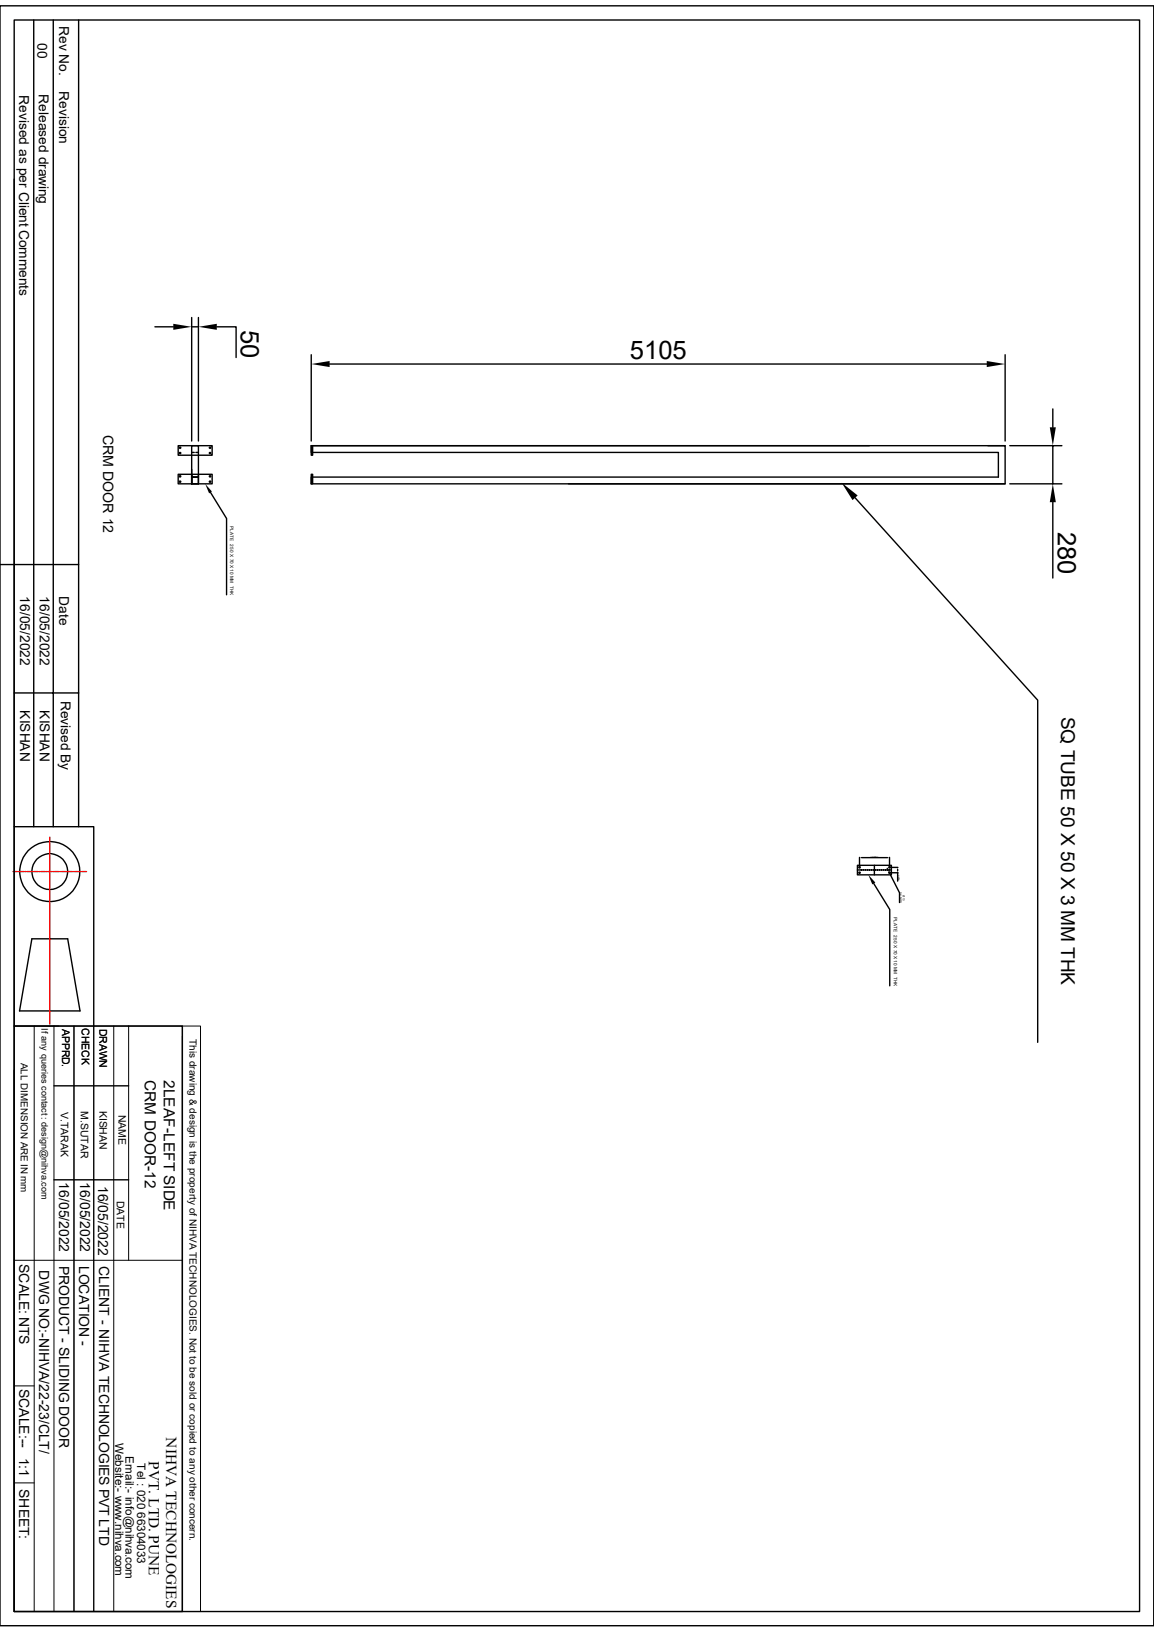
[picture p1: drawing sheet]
<svg xmlns="http://www.w3.org/2000/svg" width="210mm" height="297mm" viewBox="0 0 210 297" stroke-linecap="round" stroke-linejoin="round" font-family="sans-serif">
<g fill="none" stroke="#000" stroke-width=".25">
<path d="M0 1.1h210v294.8h-210zM2.6 3.6h204.8v289.7h-204.8zM6.1 3.6v146.9M9.7 3.6v146.9M14.3 3.6v146.9M2.6 32.6v117.9h14.5v36.2M28.2 59.5h3.3M34.9 57.8v22.5M34.9 59.5h1.2M36.1 57.8v22.5M39.5 59.5h3.5v5.6M56.6 64.6v15.7"/>
<path d="M60 66.3h119.6M182.9 64.6v15.7M191.6 74.4v3.4M32.4 81.1h6.2v1.7h-6.2zM32.4 86.3h6.2v1.8h-6.2zM32.6 81.4h.3v.1l-.1 .1zM32.6 82.4h.3v.1l-.1 .1zM32.6 86.6h.3v.1l-.1 .1zM32.6 87.6h.3v.1l-.1 .1zM34.9 85.4v2.7v-1.8v1.8h1.2v-1.8M34.9 81.1h1.2v7h-1.2zM34.9 82.3h.4"/>
<path d="M35.6 82.3h.5M36.1 86.8h-1.2M38.1 82.4h.3v.1l-.2 .1zM38.1 81.4h.3v.1l-.2 .1zM38.1 87.6h.3v.1l-.2 .1zM38.1 86.6h.3v.1l-.2 .1zM38.3 89.6l2.9 4.8v13.8M56.6 81.1h.3v1.7h-.3zM56.6 86.3h.3v1.8h-.3zM56.9 81.1h126v7h-126.3v-1.3M56.9 82.3h124.8v4.5h-124.8M103.5 88.1h79.4"/>
<path d="M155.6 90.6l33.2 36.8v62.3M158.2 81.1h-101.6v1.2M179.8 81.1h3.1M183.8 81.1h9.5M183.8 88.1h9.5M191.6 81.1v7M191.6 91.4v13.8M0 102.7h14.3M2.6 126.1h11.7M2.6 150.5v36.2M156 157.5h6.2v1.7h-6.2zM156 158.3h.3"/>
<path d="M156.3 157.8h.2v.1l-.1 .1zM156.3 158.7h.2v.2l-.1 .1zM156.4 158.3h.7M156.4 156v1.8M156.8 156.1h4.7M157.1 158.3h.3M157.5 158.3h.3M157.9 158.3h.6M158.6 158.3h.3M159 158.3h.3M159.1 157.5v.2M159.1 157.8v.3"/>
<path d="M159.1 158.2v.3M159.1 158.6v.6M159.4 158.3h.6M160.1 158.3h.3M160.5 158.3h.3M160.9 158.3h.6M161.5 158l.1 .4M161.6 158.3h.3M161.8 158.7h.2v.2l-.1 .1zM161.8 157.8h.2v.1l-.1 .1zM161.8 158.7l.1 .3M161.9 157.9h1.5"/>
<path d="M161.9 158.8h1.5M161.9 156v1.8M162 158.3h.2M162.1 159.3l1.6 3.2v1.8M163.4 158.2v.3M163.4 158.8v1.6M5.8 170.9h6.5l2.3 13.1h-11zM159 160.8l2.9 4.7v13.9M2.6 186.7h30.6v106.6h-30.6zM2.6 194.8v98.5M9.8 197.6h13.6M9.8 214.7h13.6"/>
<circle cx="9.1" cy="158.6" r="5.5"/>
<circle cx="9.1" cy="158.6" r="3.3"/>
</g>
<g fill="#000">
<path d="M31.5 58.9l3.4 .6-3.4 .5zM36.1 59.5l3.4-.6v1.1zM56.6 66.3l3.4-.6v1.1zM179.6 65.7l3.3 .6-3.3 .5zM191.1 77.8h1.1l-.6 3.3zM37.3 88.1l1.3 1.4-.5 .3zM153.2 87.8l2.9 2.4-.9 .8zM191.6 88.1l.6 3.3h-1.1zM156.4 156.1l.4-.1v.2zM161.5 156l.4 .1-.4 .1zM161.6 158.4l.1-.1 .1 .4zM161.9 159l.3 .3h-.1z"/>
<path d="M163.4 157.9v.3h-.1zM163.3 158.5h.1v.3zM158 159.2l1.3 1.4-.6 .4z"/>
</g>
<path d="M2.6 186.7h30.6M6.2 186.7v106.6M9.8 186.7v106.6M13.5 186.7v106.6M17.1 186.7v106.6M20.7 186.7v106.6M23.4 186.7v42.7M33.2 186.7h3.3v106.6h-3.3zM33.2 188.6v104.7M2.6 229.4h30.6M2.6 252.2h3.6M2.6 269.9h3.6" fill="none" stroke="#000" stroke-width=".18"/>
<g fill="none" stroke="#f00" stroke-width=".25">
<path d="M2.4 158.6h.8M3.3 158.6h.2M3.6 158.6h.8M4.6 158.6h.1M4.9 158.6h.8M5.8 158.6h.2M6.1 158.6h.8M7.1 158.6h.1M7.4 158.6h.8M8.3 158.6h.2M8.7 158.6h.7M9.1 152.4v.4"/>
<path d="M9.1 153v.1M9.1 153.3v.8M9.1 154.2v.2M9.1 154.5v.8M9.1 155.5v.1M9.1 155.8v.7M9.1 156.7v.2M9.1 157.1v.7M9.1 158v.2M9.1 158.3v.8M9.1 159.3v.1M9.1 159.6v.8"/>
<path d="M9.6 158.6h.2M9.9 158.6h.8M10.9 158.6h.1M11.2 158.6h.8M12.1 158.6h.2M12.4 158.6h.8M13.4 158.6h.1M13.7 158.6h.8M14.6 158.6h.2M14.9 158.6h.8M9.1 160.5v.2M9.1 160.8v.8"/>
<path d="M9.1 161.8v.1M9.1 162.1v.8M9.1 163v.2M9.1 163.3v.8M9.1 164.3v.1M9.1 164.6v.8M9.1 165.5v.2M9.1 165.8v.8M9.1 166.8v.1M9.1 167.1v.8M9.1 168v.2M9.1 168.4v.7"/>
<path d="M9.1 169.3v.2M9.1 169.6v.8M9.1 170.6v.1M9.1 170.9v.8M9.1 171.8v.2M9.1 172.1v.8M9.1 173.1v.1M9.1 173.4v.8M9.1 174.3v.2M9.1 174.6v.8M9.1 175.6v.1M9.1 175.9v.8"/>
<path d="M9.1 176.8v.2M9.1 177.2v.7M9.1 178.1v.2M9.1 178.4v.8M9.1 179.4v.1M9.1 179.7v.8M9.1 180.6v.2M9.1 180.9v.8M9.1 181.9v.1M9.1 182.2v.8M9.1 183.1v.2M9.1 183.4v.8"/>
<path d="M9.1 184.4v.1M9.1 184.7v.8M9.1 185.6v.2M9.1 185.9v.5"/>
</g>
<g font-size="4.7">
<text x="43.9" y="60.1" transform="rotate(90 43.9 60.1)">50</text>
<text x="114.6" y="65.4">5105</text>
<text x="192.5" y="96.8" transform="rotate(90 192.5 96.8)">280</text>
</g>
<text font-size="3.5" x="193.1" y="130.4" transform="rotate(90 193.1 130.4)">SQ TUBE 50 X 50 X 3 MM THK</text>
<g font-size="2.8">
<text x="26.4" y="196.6" transform="rotate(90 26.4 196.6)">CRM DOOR-12</text>
<text x="29.8" y="196.6" transform="rotate(90 29.8 196.6)">2LEAF-LEFT SIDE</text>
<text x="30.3" y="261.6" transform="rotate(90 30.3 261.6)">NIHVA TECHNOLOGIES</text>
<text x="27.1" y="265.9" transform="rotate(90 27.1 265.9)">PVT. LTD. PUNE</text>
</g>
<text font-size="2.6" x="18.8" y="79.1" transform="rotate(90 18.8 79.1)">CRM DOOR 12</text>
<g font-size="2.5">
<text x="10.8" y="4.7" transform="rotate(90 10.8 4.7)">Rev No.</text>
<text x="6.8" y="7.8" transform="rotate(90 6.8 7.8)">00</text>
<text x="3.5" y="17.3" transform="rotate(90 3.5 17.3)">Revised as per Client Comments</text>
<text x="7.1" y="17.1" transform="rotate(90 7.1 17.1)">Released drawing</text>
<text x="10.8" y="16.6" transform="rotate(90 10.8 16.6)">Revision</text>
<text x="3.7" y="108.5" transform="rotate(90 3.7 108.5)">16/05/2022</text>
<text x="7.2" y="108.5" transform="rotate(90 7.2 108.5)">16/05/2022</text>
<text x="10.8" y="108.5" transform="rotate(90 10.8 108.5)">Date</text>
<text x="3.7" y="129.3" transform="rotate(90 3.7 129.3)">KISHAN</text>
<text x="7.2" y="129.3" transform="rotate(90 7.2 129.3)">KISHAN</text>
<text x="11" y="127.5" transform="rotate(90 11 127.5)">Revised By</text>
<text x="10.8" y="215.2" transform="rotate(90 10.8 215.2)">16/05/2022</text>
<text x="14.6" y="215.2" transform="rotate(90 14.6 215.2)">16/05/2022</text>
<text x="17.9" y="215.8" transform="rotate(90 17.9 215.8)">16/05/2022</text>
<text x="3.5" y="230" transform="rotate(90 3.5 230)">SCALE: NTS</text>
<text x="7.2" y="231.2" transform="rotate(90 7.2 231.2)">DWG NO:-NIHVA/22-23/CLT/</text>
<text x="10.8" y="230.3" transform="rotate(90 10.8 230.3)">PRODUCT - SLIDING DOOR</text>
<text x="14.4" y="230.3" transform="rotate(90 14.4 230.3)">LOCATION -</text>
<text x="18" y="230.4" transform="rotate(90 18 230.4)">CLIENT - NIHVA TECHNOLOGIES PVT LTD</text>
<text x="3.5" y="252.7" transform="rotate(90 3.5 252.7)">SCALE:--</text>
<text x="3.5" y="265.3" transform="rotate(90 3.5 265.3)">1:1</text>
<text x="3.5" y="271" transform="rotate(90 3.5 271)">SHEET:</text>
</g>
<g font-size="2.1">
<text x="21" y="262.6" transform="rotate(90 21 262.6)">Website:- www.nihva.com</text>
<text x="22.9" y="265" transform="rotate(90 22.9 265)">Email:- info@nihva.com</text>
<text x="25" y="266.3" transform="rotate(90 25 266.3)">Tel : 020 66304033</text>
</g>
<g font-size="1.9">
<text x="11.3" y="187.2" transform="rotate(90 11.3 187.2)">APPRD.</text>
<text x="14.9" y="187.1" transform="rotate(90 14.9 187.1)">CHECK</text>
<text x="18.1" y="187.2" transform="rotate(90 18.1 187.2)">DRAWN</text>
<text x="11.1" y="202.4" transform="rotate(90 11.1 202.4)">V.TARAK</text>
<text x="14.7" y="202.2" transform="rotate(90 14.7 202.2)">M.SUTAR</text>
<text x="18.1" y="202.1" transform="rotate(90 18.1 202.1)">KISHAN</text>
<text x="21.6" y="202.9" transform="rotate(90 21.6 202.9)">NAME</text>
<text x="21.3" y="218.5" transform="rotate(90 21.3 218.5)">DATE</text>
</g>
<g font-size="1.8">
<text x="34.5" y="189.1" transform="rotate(90 34.5 189.1)">This drawing &amp; design is the property of NIHVA TECHNOLOGIES. Not to be sold or copied to any other concern.</text>
<text x="3.8" y="193.4" transform="rotate(90 3.8 193.4)">ALL DIMENSION ARE IN mm</text>
</g>
<text font-size="1.7" x="7.5" y="187.2" transform="rotate(90 7.5 187.2)">If any queries contact : design@nihva.com</text>
<g font-size=".8">
<text x="41.9" y="95.7" transform="rotate(90 41.9 95.7)">PLATE 250 X 70 X 10 MM THK</text>
<text x="162.7" y="166.8" transform="rotate(90 162.7 166.8)">PLATE 250 X 70 X 10 MM THK</text>
</g>
<g font-size=".5">
<text x="158.4" y="156.1">=220=</text>
<text x="163.4" y="159.2" transform="rotate(90 163.4 159.2)">=40=</text>
<text x="163.7" y="162.4" transform="rotate(90 163.7 162.4)">04 NOS</text>
<text x="164.3" y="163" transform="rotate(90 164.3 163)">Ø13</text>
</g>
</svg>
